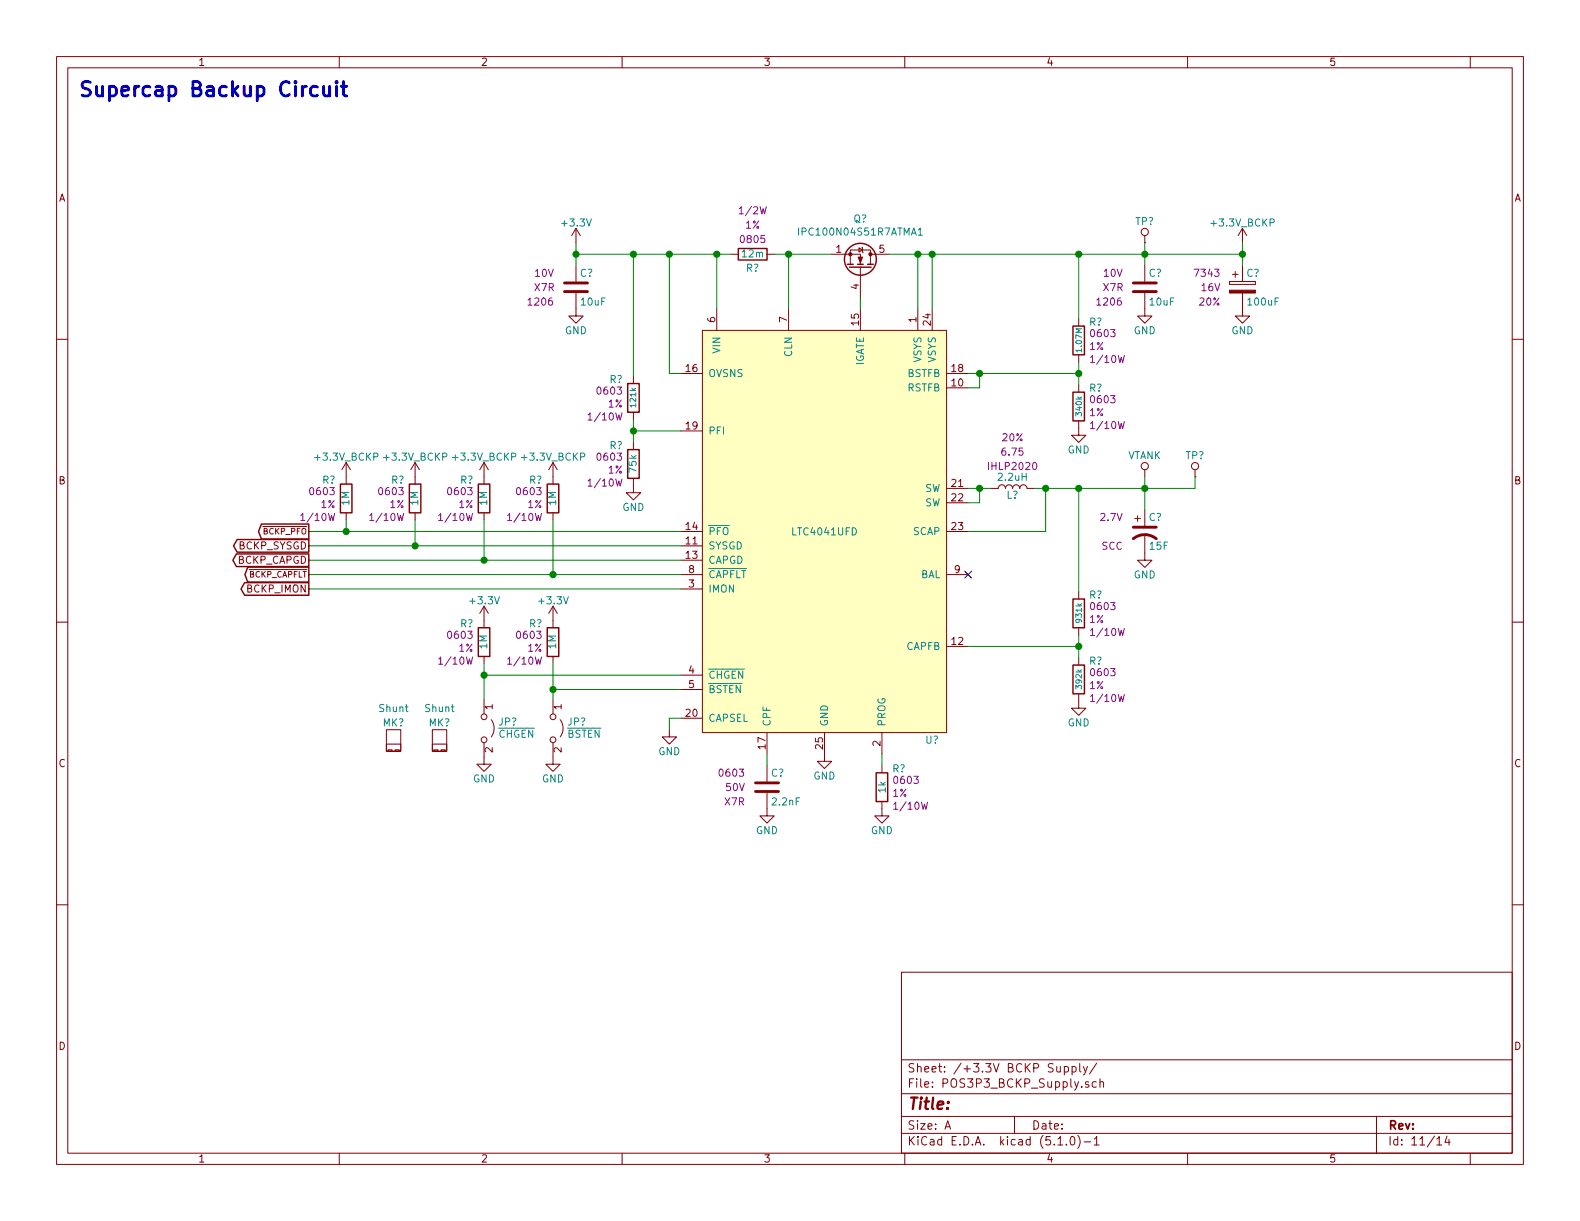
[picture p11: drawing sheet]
EESchema Schematic File Version 4
LIBS:VFD_Clock-cache
EELAYER 29 0
EELAYER END
$Descr A 11000 8500
encoding utf-8
Sheet 11 14
Title ""
Date ""
Rev ""
Comp ""
Comment1 ""
Comment2 ""
Comment3 ""
Comment4 ""
$EndDescr
Text Notes 540  690  0    100  ~ 20
Supercap Backup Circuit
$Comp
L Custom_Library:LTC4041UFD U?
U 1 1
P 5740 3700
F 0 "U?" H 6540 2250 50  0000 R CNN
F 1 "LTC4041UFD" H 5740 3700 50  0000 C CNN
F 2 "Housings_DFN_QFN:QFN-24-1EP_4x5mm_Pitch0.5mm" H 5690 3700 50  0001 C CNN
F 3 "https://www.analog.com/media/en/technical-documentation/data-sheets/LTC4041.pdf" H 5690 3700 50  0001 C CNN
F 4 "LTC4041IUFD#PBF-ND" H 0   0   50  0001 C CNN "Digi-Key PN"
	1    5740 3700
	1    0    0    -1  
$EndComp
$Comp
L Custom_Library:L_Custom L?
U 1 1
P 7050 3400
F 0 "L?" V 7000 3400 50  0000 C CNN
F 1 "2.2uH" V 7125 3400 50  0000 C CNN
F 2 "Inductors_SMD:L_Vishay_IHLP-2020" H 7050 3400 50  0001 C CNN
F 3 "" H 7050 3400 50  0001 C CNN
F 4 "IHLP2020" V 7200 3400 50  0000 C CNN "display_footprint"
F 5 "6.75" V 7300 3400 50  0000 C CNN "Ampacity"
F 6 "20%" V 7400 3400 50  0000 C CNN "Tolerance"
F 7 "541-1236-1-ND" H 7050 3400 50  0001 C CNN "Digi-Key PN"
	1    7050 3400
	0    -1   -1   0   
$EndComp
Wire Wire Line
	6900 3400 6820 3400
Wire Wire Line
	6740 3500 6820 3500
Wire Wire Line
	6820 3500 6820 3400
Connection ~ 6820 3400
Wire Wire Line
	6820 3400 6740 3400
Wire Wire Line
	6740 3700 7280 3700
Wire Wire Line
	7280 3700 7280 3400
Wire Wire Line
	7280 3400 7200 3400
NoConn ~ 6740 4000
$Comp
L power:GND #PWR?
U 1 1
P 4660 5080
F 0 "#PWR?" H 4660 4830 50  0001 C CNN
F 1 "GND" H 4660 4930 50  0000 C CNN
F 2 "" H 4660 5080 50  0001 C CNN
F 3 "" H 4660 5080 50  0001 C CNN
	1    4660 5080
	1    0    0    -1  
$EndComp
Wire Wire Line
	4660 5080 4660 5000
Wire Wire Line
	4660 5000 4740 5000
$Comp
L power:GND #PWR?
U 1 1
P 5740 5250
F 0 "#PWR?" H 5740 5000 50  0001 C CNN
F 1 "GND" H 5740 5100 50  0000 C CNN
F 2 "" H 5740 5250 50  0001 C CNN
F 3 "" H 5740 5250 50  0001 C CNN
	1    5740 5250
	1    0    0    -1  
$EndComp
$Comp
L Custom_Library:C_Custom C?
U 1 1
P 5340 5480
F 0 "C?" H 5365 5580 50  0000 L CNN
F 1 "2.2nF" H 5365 5380 50  0000 L CNN
F 2 "Capacitors_SMD:C_0603" H 5378 5330 50  0001 C CNN
F 3 "" H 5365 5580 50  0001 C CNN
F 4 "0603" H 5190 5580 50  0000 R CNN "display_footprint"
F 5 "50V" H 5190 5480 50  0000 R CNN "Voltage"
F 6 "X7R" H 5190 5380 50  0000 R CNN "Dielectric"
F 7 "399-1280-1-ND" H 5765 5980 60  0001 C CNN "Digi-Key PN"
	1    5340 5480
	1    0    0    -1  
$EndComp
Wire Wire Line
	5340 5330 5340 5250
$Comp
L Custom_Library:R_Custom R?
U 1 1
P 6140 5480
F 0 "R?" H 6210 5610 50  0000 L CNN
F 1 "1k" V 6140 5480 50  0000 C CNN
F 2 "Resistors_SMD:R_0603" H 6140 5480 50  0001 C CNN
F 3 "" H 6140 5480 50  0001 C CNN
F 4 "0603" H 6210 5530 50  0000 L CNN "display_footprint"
F 5 "1%" H 6210 5440 50  0000 L CNN "Tolerance"
F 6 "1/10W" H 6210 5350 50  0000 L CNN "Wattage"
F 7 "RMCF0603FT1K00CT-ND" H 6440 5880 60  0001 C CNN "Digi-Key PN"
	1    6140 5480
	1    0    0    -1  
$EndComp
Wire Wire Line
	6140 5330 6140 5250
$Comp
L power:GND #PWR?
U 1 1
P 5340 5630
F 0 "#PWR?" H 5340 5380 50  0001 C CNN
F 1 "GND" H 5340 5480 50  0000 C CNN
F 2 "" H 5340 5630 50  0001 C CNN
F 3 "" H 5340 5630 50  0001 C CNN
	1    5340 5630
	1    0    0    -1  
$EndComp
$Comp
L power:GND #PWR?
U 1 1
P 6140 5630
F 0 "#PWR?" H 6140 5380 50  0001 C CNN
F 1 "GND" H 6140 5480 50  0000 C CNN
F 2 "" H 6140 5630 50  0001 C CNN
F 3 "" H 6140 5630 50  0001 C CNN
	1    6140 5630
	1    0    0    -1  
$EndComp
$Comp
L Custom_Library:R_Custom R?
U 1 1
P 7510 4270
F 0 "R?" H 7580 4400 50  0000 L CNN
F 1 "931k" V 7510 4270 40  0000 C CNN
F 2 "Resistors_SMD:R_0603" H 7510 4270 50  0001 C CNN
F 3 "" H 7510 4270 50  0001 C CNN
F 4 "0603" H 7580 4320 50  0000 L CNN "display_footprint"
F 5 "1%" H 7580 4230 50  0000 L CNN "Tolerance"
F 6 "1/10W" H 7580 4140 50  0000 L CNN "Wattage"
F 7 "P931KHCT-ND" H 7810 4670 60  0001 C CNN "Digi-Key PN"
	1    7510 4270
	1    0    0    -1  
$EndComp
Wire Wire Line
	6740 4500 7510 4500
Wire Wire Line
	7510 4500 7510 4420
$Comp
L Custom_Library:R_Custom R?
U 1 1
P 7510 4730
F 0 "R?" H 7580 4860 50  0000 L CNN
F 1 "392k" V 7510 4730 40  0000 C CNN
F 2 "Resistors_SMD:R_0603" H 7510 4730 50  0001 C CNN
F 3 "" H 7510 4730 50  0001 C CNN
F 4 "0603" H 7580 4780 50  0000 L CNN "display_footprint"
F 5 "1%" H 7580 4690 50  0000 L CNN "Tolerance"
F 6 "1/10W" H 7580 4600 50  0000 L CNN "Wattage"
F 7 "RMCF0603FT392KCT-ND" H 7810 5130 60  0001 C CNN "Digi-Key PN"
	1    7510 4730
	1    0    0    -1  
$EndComp
Wire Wire Line
	7510 4120 7510 3400
Wire Wire Line
	7510 3400 7280 3400
Connection ~ 7280 3400
Wire Wire Line
	7510 4580 7510 4500
Connection ~ 7510 4500
$Comp
L power:GND #PWR?
U 1 1
P 7510 4880
F 0 "#PWR?" H 7510 4630 50  0001 C CNN
F 1 "GND" H 7510 4730 50  0000 C CNN
F 2 "" H 7510 4880 50  0001 C CNN
F 3 "" H 7510 4880 50  0001 C CNN
	1    7510 4880
	1    0    0    -1  
$EndComp
$Comp
L Custom_Library:CP1_Alum_Custom C?
U 1 1
P 7970 3700
F 0 "C?" H 7995 3800 50  0000 L CNN
F 1 "15F" H 7995 3600 50  0000 L CNN
F 2 "Custom Footprints Library:SCCT30B156SRB" H 7970 3700 50  0001 C CNN
F 3 "" H 7995 3800 50  0001 C CNN
F 4 "SCC" H 7820 3600 50  0000 R CNN "display_footprint"
F 5 "2.7V" H 7820 3800 50  0000 R CNN "Voltage"
F 6 "X7R" H 0   0   50  0001 C CNN "Dielectric"
F 7 "478-10017-ND" H 7970 3700 50  0001 C CNN "Digi-Key PN"
	1    7970 3700
	1    0    0    -1  
$EndComp
Wire Wire Line
	7970 3550 7970 3400
Wire Wire Line
	7970 3400 7510 3400
Connection ~ 7510 3400
$Comp
L power:GND #PWR?
U 1 1
P 7970 3850
F 0 "#PWR?" H 7970 3600 50  0001 C CNN
F 1 "GND" H 7970 3700 50  0000 C CNN
F 2 "" H 7970 3850 50  0001 C CNN
F 3 "" H 7970 3850 50  0001 C CNN
	1    7970 3850
	1    0    0    -1  
$EndComp
$Comp
L Custom_Library:R_Custom R?
U 1 1
P 7510 2370
F 0 "R?" H 7580 2500 50  0000 L CNN
F 1 "1.07M" V 7510 2370 40  0000 C CNN
F 2 "Resistors_SMD:R_0603" H 7510 2370 50  0001 C CNN
F 3 "" H 7510 2370 50  0001 C CNN
F 4 "0603" H 7580 2420 50  0000 L CNN "display_footprint"
F 5 "1%" H 7580 2330 50  0000 L CNN "Tolerance"
F 6 "1/10W" H 7580 2240 50  0000 L CNN "Wattage"
F 7 "RMCF0603FT1M07CT-ND" H 7810 2770 60  0001 C CNN "Digi-Key PN"
	1    7510 2370
	1    0    0    -1  
$EndComp
Wire Wire Line
	6740 2600 6820 2600
Wire Wire Line
	7510 2600 7510 2520
$Comp
L Custom_Library:R_Custom R?
U 1 1
P 7510 2830
F 0 "R?" H 7580 2960 50  0000 L CNN
F 1 "340k" V 7510 2830 40  0000 C CNN
F 2 "Resistors_SMD:R_0603" H 7510 2830 50  0001 C CNN
F 3 "" H 7510 2830 50  0001 C CNN
F 4 "0603" H 7580 2880 50  0000 L CNN "display_footprint"
F 5 "1%" H 7580 2790 50  0000 L CNN "Tolerance"
F 6 "1/10W" H 7580 2700 50  0000 L CNN "Wattage"
F 7 "P340KHCT-ND" H 7810 3230 60  0001 C CNN "Digi-Key PN"
	1    7510 2830
	1    0    0    -1  
$EndComp
Wire Wire Line
	7510 2680 7510 2600
Connection ~ 7510 2600
$Comp
L power:GND #PWR?
U 1 1
P 7510 2980
F 0 "#PWR?" H 7510 2730 50  0001 C CNN
F 1 "GND" H 7510 2830 50  0000 C CNN
F 2 "" H 7510 2980 50  0001 C CNN
F 3 "" H 7510 2980 50  0001 C CNN
	1    7510 2980
	1    0    0    -1  
$EndComp
Wire Wire Line
	6740 2700 6820 2700
Wire Wire Line
	6820 2700 6820 2600
Connection ~ 6820 2600
Wire Wire Line
	6820 2600 7510 2600
Wire Wire Line
	5990 2070 5990 2150
Wire Wire Line
	6390 2150 6390 1770
Wire Wire Line
	6390 1770 6190 1770
Wire Wire Line
	6490 2150 6490 1770
Wire Wire Line
	6490 1770 6390 1770
Connection ~ 6390 1770
Wire Wire Line
	6490 1770 7510 1770
Wire Wire Line
	7510 1770 7510 2220
Connection ~ 6490 1770
$Comp
L power:GND #PWR?
U 1 1
P 7970 2150
F 0 "#PWR?" H 7970 1900 50  0001 C CNN
F 1 "GND" H 7970 2000 50  0000 C CNN
F 2 "" H 7970 2150 50  0001 C CNN
F 3 "" H 7970 2150 50  0001 C CNN
	1    7970 2150
	1    0    0    -1  
$EndComp
Wire Wire Line
	7970 1850 7970 1770
Wire Wire Line
	7970 1770 7510 1770
Connection ~ 7510 1770
Wire Wire Line
	5790 1770 5490 1770
Wire Wire Line
	5490 1770 5490 2150
$Comp
L Custom_Library:R_Custom R?
U 1 1
P 5240 1770
F 0 "R?" V 5140 1770 50  0000 C CNN
F 1 "12m" V 5240 1770 50  0000 C CNN
F 2 "Resistors_SMD:R_0805" H 5240 1770 50  0001 C CNN
F 3 "" H 5240 1770 50  0001 C CNN
F 4 "0805" V 5340 1770 50  0000 C CNN "display_footprint"
F 5 "1%" V 5440 1770 50  0000 C CNN "Tolerance"
F 6 "1/2W" V 5540 1770 50  0000 C CNN "Wattage"
F 7 "408-1545-1-ND" H 5540 2170 60  0001 C CNN "Digi-Key PN"
	1    5240 1770
	0    1    -1   0   
$EndComp
Wire Wire Line
	5390 1770 5490 1770
Connection ~ 5490 1770
Wire Wire Line
	5090 1770 4990 1770
Wire Wire Line
	4990 1770 4990 2150
Wire Wire Line
	4990 1770 4660 1770
Wire Wire Line
	4010 1770 4010 1850
Connection ~ 4990 1770
$Comp
L power:GND #PWR?
U 1 1
P 4010 2150
F 0 "#PWR?" H 4010 1900 50  0001 C CNN
F 1 "GND" H 4010 2000 50  0000 C CNN
F 2 "" H 4010 2150 50  0001 C CNN
F 3 "" H 4010 2150 50  0001 C CNN
	1    4010 2150
	1    0    0    -1  
$EndComp
Wire Wire Line
	4740 2600 4660 2600
Wire Wire Line
	4660 2600 4660 1770
Connection ~ 4660 1770
Wire Wire Line
	4660 1770 4410 1770
$Comp
L power:GND #PWR?
U 1 1
P 4410 3380
F 0 "#PWR?" H 4410 3130 50  0001 C CNN
F 1 "GND" H 4410 3230 50  0000 C CNN
F 2 "" H 4410 3380 50  0001 C CNN
F 3 "" H 4410 3380 50  0001 C CNN
	1    4410 3380
	-1   0    0    -1  
$EndComp
Connection ~ 4410 3000
Wire Wire Line
	4410 3080 4410 3000
$Comp
L Custom_Library:R_Custom R?
U 1 1
P 4410 3230
F 0 "R?" H 4480 3360 50  0000 L CNN
F 1 "75k" V 4410 3230 50  0000 C CNN
F 2 "Resistors_SMD:R_0603" H 4410 3230 50  0001 C CNN
F 3 "" H 4410 3230 50  0001 C CNN
F 4 "0603" H 4480 3280 50  0000 L CNN "display_footprint"
F 5 "1%" H 4480 3190 50  0000 L CNN "Tolerance"
F 6 "1/10W" H 4480 3100 50  0000 L CNN "Wattage"
F 7 "RMCF0603FT75K0CT-ND" H 4710 3630 60  0001 C CNN "Digi-Key PN"
	1    4410 3230
	-1   0    0    -1  
$EndComp
Wire Wire Line
	4410 3000 4410 2920
Wire Wire Line
	4740 3000 4410 3000
Wire Wire Line
	4410 1770 4410 2620
Connection ~ 4410 1770
Wire Wire Line
	4410 1770 4010 1770
$Comp
L Custom_Library:+3.3V_BCKP #PWR?
U 1 1
P 8650 1690
F 0 "#PWR?" H 8650 1540 50  0001 C CNN
F 1 "+3.3V_BCKP" H 8650 1830 50  0000 C CNN
F 2 "" H 8650 1690 50  0000 C CNN
F 3 "" H 8650 1690 50  0000 C CNN
	1    8650 1690
	1    0    0    -1  
$EndComp
$Comp
L power:+3.3V #PWR?
U 1 1
P 4010 1690
F 0 "#PWR?" H 4010 1540 50  0001 C CNN
F 1 "+3.3V" H 4010 1830 50  0000 C CNN
F 2 "" H 4010 1690 50  0001 C CNN
F 3 "" H 4010 1690 50  0001 C CNN
	1    4010 1690
	1    0    0    -1  
$EndComp
Wire Wire Line
	4010 1690 4010 1770
Connection ~ 4010 1770
$Comp
L Custom_Library:R_Custom R?
U 1 1
P 3850 3470
F 0 "R?" H 3920 3600 50  0000 L CNN
F 1 "1M" V 3850 3470 50  0000 C CNN
F 2 "Resistors_SMD:R_0603" H 3850 3470 50  0001 C CNN
F 3 "" H 3850 3470 50  0001 C CNN
F 4 "0603" H 3920 3520 50  0000 L CNN "display_footprint"
F 5 "1%" H 3920 3430 50  0000 L CNN "Tolerance"
F 6 "1/10W" H 3920 3340 50  0000 L CNN "Wattage"
F 7 "A129724CT-ND" H 4150 3870 60  0001 C CNN "Digi-Key PN"
	1    3850 3470
	-1   0    0    -1  
$EndComp
$Comp
L Custom_Library:R_Custom R?
U 1 1
P 3370 3470
F 0 "R?" H 3440 3600 50  0000 L CNN
F 1 "1M" V 3370 3470 50  0000 C CNN
F 2 "Resistors_SMD:R_0603" H 3370 3470 50  0001 C CNN
F 3 "" H 3370 3470 50  0001 C CNN
F 4 "0603" H 3440 3520 50  0000 L CNN "display_footprint"
F 5 "1%" H 3440 3430 50  0000 L CNN "Tolerance"
F 6 "1/10W" H 3440 3340 50  0000 L CNN "Wattage"
F 7 "A129724CT-ND" H 3670 3870 60  0001 C CNN "Digi-Key PN"
	1    3370 3470
	-1   0    0    -1  
$EndComp
$Comp
L Custom_Library:R_Custom R?
U 1 1
P 2890 3470
F 0 "R?" H 2960 3600 50  0000 L CNN
F 1 "1M" V 2890 3470 50  0000 C CNN
F 2 "Resistors_SMD:R_0603" H 2890 3470 50  0001 C CNN
F 3 "" H 2890 3470 50  0001 C CNN
F 4 "0603" H 2960 3520 50  0000 L CNN "display_footprint"
F 5 "1%" H 2960 3430 50  0000 L CNN "Tolerance"
F 6 "1/10W" H 2960 3340 50  0000 L CNN "Wattage"
F 7 "A129724CT-ND" H 3190 3870 60  0001 C CNN "Digi-Key PN"
	1    2890 3470
	-1   0    0    -1  
$EndComp
$Comp
L Custom_Library:R_Custom R?
U 1 1
P 2410 3470
F 0 "R?" H 2480 3600 50  0000 L CNN
F 1 "1M" V 2410 3470 50  0000 C CNN
F 2 "Resistors_SMD:R_0603" H 2410 3470 50  0001 C CNN
F 3 "" H 2410 3470 50  0001 C CNN
F 4 "0603" H 2480 3520 50  0000 L CNN "display_footprint"
F 5 "1%" H 2480 3430 50  0000 L CNN "Tolerance"
F 6 "1/10W" H 2480 3340 50  0000 L CNN "Wattage"
F 7 "A129724CT-ND" H 2710 3870 60  0001 C CNN "Digi-Key PN"
	1    2410 3470
	-1   0    0    -1  
$EndComp
$Comp
L Custom_Library:R_Custom R?
U 1 1
P 3850 4470
F 0 "R?" H 3920 4600 50  0000 L CNN
F 1 "1M" V 3850 4470 50  0000 C CNN
F 2 "Resistors_SMD:R_0603" H 3850 4470 50  0001 C CNN
F 3 "" H 3850 4470 50  0001 C CNN
F 4 "0603" H 3920 4520 50  0000 L CNN "display_footprint"
F 5 "1%" H 3920 4430 50  0000 L CNN "Tolerance"
F 6 "1/10W" H 3920 4340 50  0000 L CNN "Wattage"
F 7 "A129724CT-ND" H 4150 4870 60  0001 C CNN "Digi-Key PN"
	1    3850 4470
	-1   0    0    -1  
$EndComp
$Comp
L Custom_Library:R_Custom R?
U 1 1
P 3370 4470
F 0 "R?" H 3440 4600 50  0000 L CNN
F 1 "1M" V 3370 4470 50  0000 C CNN
F 2 "Resistors_SMD:R_0603" H 3370 4470 50  0001 C CNN
F 3 "" H 3370 4470 50  0001 C CNN
F 4 "0603" H 3440 4520 50  0000 L CNN "display_footprint"
F 5 "1%" H 3440 4430 50  0000 L CNN "Tolerance"
F 6 "1/10W" H 3440 4340 50  0000 L CNN "Wattage"
F 7 "A129724CT-ND" H 3670 4870 60  0001 C CNN "Digi-Key PN"
	1    3370 4470
	-1   0    0    -1  
$EndComp
$Comp
L Custom_Library:+3.3V_BCKP #PWR?
U 1 1
P 3850 3320
F 0 "#PWR?" H 3850 3170 50  0001 C CNN
F 1 "+3.3V_BCKP" H 3850 3460 50  0000 C CNN
F 2 "" H 3850 3320 50  0000 C CNN
F 3 "" H 3850 3320 50  0000 C CNN
	1    3850 3320
	1    0    0    -1  
$EndComp
$Comp
L Custom_Library:+3.3V_BCKP #PWR?
U 1 1
P 3370 3320
F 0 "#PWR?" H 3370 3170 50  0001 C CNN
F 1 "+3.3V_BCKP" H 3370 3460 50  0000 C CNN
F 2 "" H 3370 3320 50  0000 C CNN
F 3 "" H 3370 3320 50  0000 C CNN
	1    3370 3320
	1    0    0    -1  
$EndComp
$Comp
L Custom_Library:+3.3V_BCKP #PWR?
U 1 1
P 2890 3320
F 0 "#PWR?" H 2890 3170 50  0001 C CNN
F 1 "+3.3V_BCKP" H 2890 3460 50  0000 C CNN
F 2 "" H 2890 3320 50  0000 C CNN
F 3 "" H 2890 3320 50  0000 C CNN
	1    2890 3320
	1    0    0    -1  
$EndComp
$Comp
L Custom_Library:+3.3V_BCKP #PWR?
U 1 1
P 2410 3320
F 0 "#PWR?" H 2410 3170 50  0001 C CNN
F 1 "+3.3V_BCKP" H 2410 3460 50  0000 C CNN
F 2 "" H 2410 3320 50  0000 C CNN
F 3 "" H 2410 3320 50  0000 C CNN
	1    2410 3320
	1    0    0    -1  
$EndComp
Wire Wire Line
	4740 3700 2410 3700
Wire Wire Line
	4740 3800 2890 3800
Wire Wire Line
	4740 3900 3370 3900
Wire Wire Line
	4740 4000 3850 4000
Wire Wire Line
	4740 4100 2150 4100
Wire Wire Line
	2410 3620 2410 3700
Connection ~ 2410 3700
Wire Wire Line
	2410 3700 2150 3700
Wire Wire Line
	2890 3620 2890 3800
Connection ~ 2890 3800
Wire Wire Line
	2890 3800 2150 3800
Wire Wire Line
	3370 3620 3370 3900
Connection ~ 3370 3900
Wire Wire Line
	3370 3900 2150 3900
Wire Wire Line
	3850 3620 3850 4000
Connection ~ 3850 4000
Wire Wire Line
	3850 4000 2150 4000
Wire Wire Line
	3370 4620 3370 4700
Wire Wire Line
	3370 4700 4740 4700
Wire Wire Line
	3850 4620 3850 4800
Wire Wire Line
	3850 4800 4740 4800
$Comp
L Jumper:Jumper_2_Open JP?
U 1 1
P 3850 5070
F 0 "JP?" V 3804 5168 50  0000 L CNN
F 1 "~BSTEN" V 3895 5168 50  0000 L CNN
F 2 "Pin_Headers:Pin_Header_Straight_1x02_Pitch2.54mm" H 3850 5070 50  0001 C CNN
F 3 "~" H 3850 5070 50  0001 C CNN
	1    3850 5070
	0    1    1    0   
$EndComp
$Comp
L Jumper:Jumper_2_Open JP?
U 1 1
P 3370 5070
F 0 "JP?" V 3324 5168 50  0000 L CNN
F 1 "~CHGEN" V 3415 5168 50  0000 L CNN
F 2 "Pin_Headers:Pin_Header_Straight_1x02_Pitch2.54mm" H 3370 5070 50  0001 C CNN
F 3 "~" H 3370 5070 50  0001 C CNN
	1    3370 5070
	0    1    1    0   
$EndComp
$Comp
L power:GND #PWR?
U 1 1
P 3850 5270
F 0 "#PWR?" H 3850 5020 50  0001 C CNN
F 1 "GND" H 3850 5120 50  0000 C CNN
F 2 "" H 3850 5270 50  0001 C CNN
F 3 "" H 3850 5270 50  0001 C CNN
	1    3850 5270
	1    0    0    -1  
$EndComp
$Comp
L power:GND #PWR?
U 1 1
P 3370 5270
F 0 "#PWR?" H 3370 5020 50  0001 C CNN
F 1 "GND" H 3370 5120 50  0000 C CNN
F 2 "" H 3370 5270 50  0001 C CNN
F 3 "" H 3370 5270 50  0001 C CNN
	1    3370 5270
	1    0    0    -1  
$EndComp
Wire Wire Line
	3370 4870 3370 4700
Connection ~ 3370 4700
Wire Wire Line
	3850 4870 3850 4800
Connection ~ 3850 4800
$Comp
L Custom_Library:IPC100N04S51R7ATMA1 Q?
U 1 1
P 5990 1870
F 0 "Q?" V 6333 1870 50  0000 C CNN
F 1 "IPC100N04S51R7ATMA1" V 6242 1870 50  0000 C CNN
F 2 "TO_SOT_Packages_SMD:TDSON-8-1" H 6190 1795 50  0001 L CIN
F 3 "https://www.infineon.com/dgdl/Infineon-IPC100N04S5-1R7-DS-v01_02-EN.pdf?fileId=5546d46253f65057015419c2835252f3" H 6190 1945 50  0001 L CNN
F 4 "IPC100N04S51R7ATMA1CT-ND" H 6390 2145 50  0001 C CNN "Digi-Key PN"
	1    5990 1870
	0    1    -1   0   
$EndComp
Text GLabel 2150 3700 0    40   Output ~ 0
~BCKP_PFO
Text GLabel 2150 3800 0    50   Output ~ 0
BCKP_SYSGD
Text GLabel 2150 3900 0    50   Output ~ 0
BCKP_CAPGD
Text GLabel 2150 4000 0    40   Output ~ 0
~BCKP_CAPFLT
Text GLabel 2150 4100 0    50   Output ~ 0
BCKP_IMON
$Comp
L Custom_Library:R_Custom R?
U 1 1
P 4410 2770
F 0 "R?" H 4480 2900 50  0000 L CNN
F 1 "121k" V 4410 2770 40  0000 C CNN
F 2 "Resistors_SMD:R_0603" H 4410 2770 50  0001 C CNN
F 3 "" H 4410 2770 50  0001 C CNN
F 4 "0603" H 4480 2820 50  0000 L CNN "display_footprint"
F 5 "1%" H 4480 2730 50  0000 L CNN "Tolerance"
F 6 "1/10W" H 4480 2640 50  0000 L CNN "Wattage"
F 7 "RMCF0603FT121KCT-ND" H 4710 3170 60  0001 C CNN "Digi-Key PN"
	1    4410 2770
	-1   0    0    -1  
$EndComp
$Comp
L Custom_Library:Shunt MK?
U 1 1
P 3060 5130
F 0 "MK?" H 3060 5230 50  0000 C CNN
F 1 "Shunt" H 3060 5330 50  0000 C CNN
F 2 "" H 3060 5380 50  0001 C CNN
F 3 "" H 3060 5380 50  0001 C CNN
F 4 "S9337-ND" H 0   0   50  0001 C CNN "Digi-Key PN"
	1    3060 5130
	1    0    0    -1  
$EndComp
$Comp
L Custom_Library:Shunt MK?
U 1 1
P 2740 5130
F 0 "MK?" H 2740 5230 50  0000 C CNN
F 1 "Shunt" H 2740 5330 50  0000 C CNN
F 2 "" H 2740 5380 50  0001 C CNN
F 3 "" H 2740 5380 50  0001 C CNN
F 4 "S9337-ND" H 0   0   50  0001 C CNN "Digi-Key PN"
	1    2740 5130
	1    0    0    -1  
$EndComp
$Comp
L power:+3.3V #PWR?
U 1 1
P 3850 4320
F 0 "#PWR?" H 3850 4170 50  0001 C CNN
F 1 "+3.3V" H 3850 4460 50  0000 C CNN
F 2 "" H 3850 4320 50  0001 C CNN
F 3 "" H 3850 4320 50  0001 C CNN
	1    3850 4320
	1    0    0    -1  
$EndComp
$Comp
L power:+3.3V #PWR?
U 1 1
P 3370 4320
F 0 "#PWR?" H 3370 4170 50  0001 C CNN
F 1 "+3.3V" H 3370 4460 50  0000 C CNN
F 2 "" H 3370 4320 50  0001 C CNN
F 3 "" H 3370 4320 50  0001 C CNN
	1    3370 4320
	1    0    0    -1  
$EndComp
$Comp
L Custom_Library:CP_Tant_Custom C?
U 1 1
P 8650 2000
AR Path="/5C81AEEA/5CAC184B" Ref="C?"  Part="1" 
AR Path="/5C81AEFF/5CAC184B" Ref="C?"  Part="1" 
AR Path="/5A557C58/5CAC184B" Ref="C?"  Part="1" 
F 0 "C?" H 8675 2100 50  0000 L CNN
F 1 "100uF" H 8675 1900 50  0000 L CNN
F 2 "Capacitors_Tantalum_SMD:CP_Tantalum_Case-D_EIA-7343-31_Reflow" H 8688 1850 50  0001 C CNN
F 3 "" H 8675 2100 50  0001 C CNN
F 4 "478-3919-1-ND" H 8650 2000 50  0001 C CNN "Digi-Key PN"
F 5 "7343" H 8500 2100 50  0000 R CNN "display_footprint"
F 6 "16V" H 8500 2000 50  0000 R CNN "Voltage"
F 7 "20%" H 8500 1900 50  0000 R CNN "Tolerance"
	1    8650 2000
	1    0    0    -1  
$EndComp
$Comp
L power:GND #PWR?
U 1 1
P 8650 2150
AR Path="/5C81AEEA/5CAC1851" Ref="#PWR?"  Part="1" 
AR Path="/5C81AEFF/5CAC1851" Ref="#PWR?"  Part="1" 
AR Path="/5A557C58/5CAC1851" Ref="#PWR?"  Part="1" 
F 0 "#PWR?" H 8650 1900 50  0001 C CNN
F 1 "GND" H 8650 2000 50  0000 C CNN
F 2 "" H 8650 2150 50  0001 C CNN
F 3 "" H 8650 2150 50  0001 C CNN
	1    8650 2150
	1    0    0    -1  
$EndComp
Wire Wire Line
	8650 1690 8650 1770
Wire Wire Line
	8650 1770 7970 1770
Connection ~ 8650 1770
Wire Wire Line
	8650 1770 8650 1850
Connection ~ 7970 1770
$Comp
L Custom_Library:C_Custom C?
U 1 1
P 7970 2000
F 0 "C?" H 7995 2100 50  0000 L CNN
F 1 "10uF" H 7995 1900 50  0000 L CNN
F 2 "Capacitors_SMD:C_1206" H 7970 2000 50  0001 C CNN
F 3 "" H 7995 2100 50  0001 C CNN
F 4 "1206" H 7820 1900 50  0000 R CNN "display_footprint"
F 5 "10V" H 7820 2100 50  0000 R CNN "Voltage"
F 6 "X7R" H 7750 2000 50  0000 C CNN "Dielectric"
F 7 "1276-6641-1-ND" H 7970 2000 50  0001 C CNN "Digi-Key PN"
	1    7970 2000
	1    0    0    -1  
$EndComp
$Comp
L Custom_Library:C_Custom C?
U 1 1
P 4010 2000
F 0 "C?" H 4035 2100 50  0000 L CNN
F 1 "10uF" H 4035 1900 50  0000 L CNN
F 2 "Capacitors_SMD:C_1206" H 4010 2000 50  0001 C CNN
F 3 "" H 4035 2100 50  0001 C CNN
F 4 "1206" H 3860 1900 50  0000 R CNN "display_footprint"
F 5 "10V" H 3860 2100 50  0000 R CNN "Voltage"
F 6 "X7R" H 3790 2000 50  0000 C CNN "Dielectric"
F 7 "1276-6641-1-ND" H 4010 2000 50  0001 C CNN "Digi-Key PN"
	1    4010 2000
	1    0    0    -1  
$EndComp
$Comp
L Custom_Library:TP TP?
U 1 1
P 8320 3320
AR Path="/5C81AEFF/5CAD50A3" Ref="TP?"  Part="1" 
AR Path="/5C81AEEA/5CAD50A3" Ref="TP?"  Part="1" 
AR Path="/5A557C58/5CAD50A3" Ref="TP?"  Part="1" 
F 0 "TP?" H 8320 3470 50  0000 C CNN
F 1 "TP" H 8320 3470 50  0001 C CNN
F 2 "Measurement_Points:Test_Point_Keystone_5000-5004_Miniature" H 8320 3320 60  0001 C CNN
F 3 "" H 8320 3320 60  0000 C CNN
F 4 "36-5000-ND" H 8320 3320 50  0001 C CNN "Digi-Key PN"
	1    8320 3320
	1    0    0    -1  
$EndComp
$Comp
L Custom_Library:VTANK #PWR?
U 1 1
P 7970 3320
F 0 "#PWR?" H 7970 3170 50  0001 C CNN
F 1 "VTANK" H 7970 3470 50  0000 C CNN
F 2 "" H 7970 3320 50  0001 C CNN
F 3 "" H 7970 3320 50  0001 C CNN
	1    7970 3320
	1    0    0    -1  
$EndComp
Wire Wire Line
	7970 3320 7970 3400
Connection ~ 7970 3400
Wire Wire Line
	8320 3320 8320 3400
Wire Wire Line
	8320 3400 7970 3400
$Comp
L Custom_Library:TP TP?
U 1 1
P 7970 1690
AR Path="/5C81AEFF/5CADD5C5" Ref="TP?"  Part="1" 
AR Path="/5C81AEEA/5CADD5C5" Ref="TP?"  Part="1" 
AR Path="/5A557C58/5CADD5C5" Ref="TP?"  Part="1" 
F 0 "TP?" H 7970 1840 50  0000 C CNN
F 1 "TP" H 7970 1840 50  0001 C CNN
F 2 "Measurement_Points:Test_Point_Keystone_5000-5004_Miniature" H 7970 1690 60  0001 C CNN
F 3 "" H 7970 1690 60  0000 C CNN
F 4 "36-5000-ND" H 7970 1690 50  0001 C CNN "Digi-Key PN"
	1    7970 1690
	1    0    0    -1  
$EndComp
Wire Wire Line
	7970 1770 7970 1690
$EndSCHEMATC
